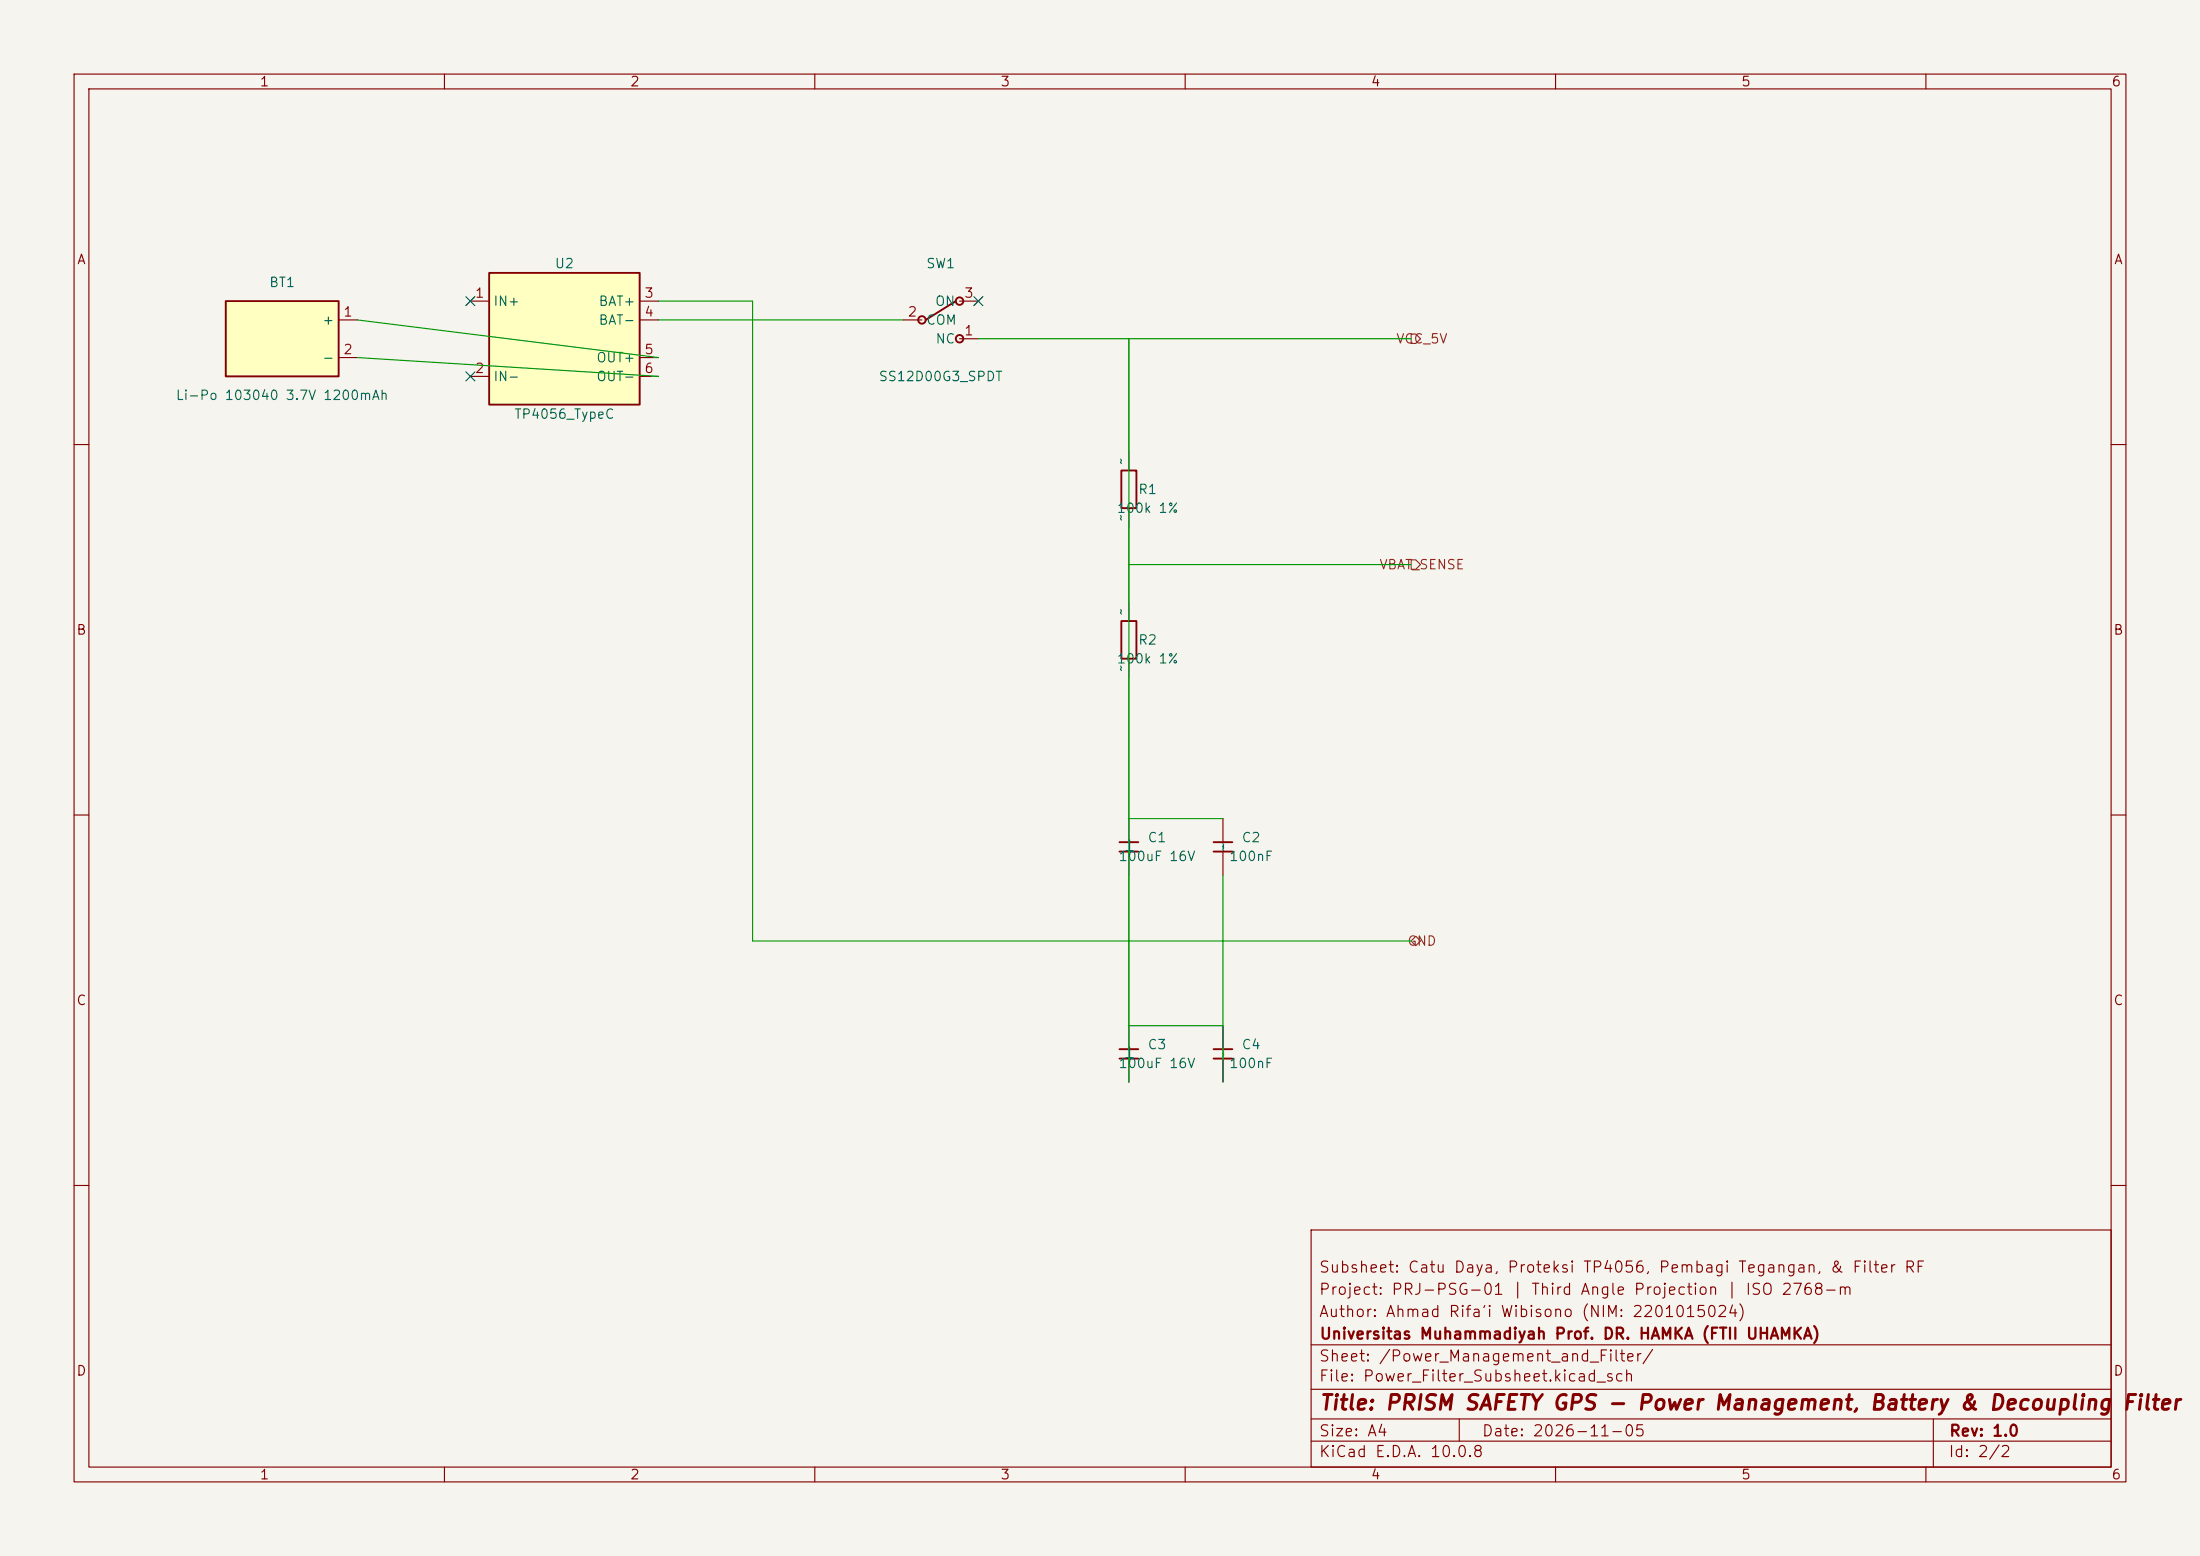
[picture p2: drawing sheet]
<svg xmlns="http://www.w3.org/2000/svg" width="297mm" height="210mm" viewBox="0 0 297 210" stroke-linecap="round" stroke-linejoin="round" font-family="sans-serif">
<path d="M0 0h297v210h-297z" fill="#f5f4ef" stroke="#f5f4ef" stroke-width=".14"/>
<g fill="none" stroke="#840000" stroke-width=".15">
<path d="M10 10h277v190h-277zM12 12h273v186h-273zM60 10v2M110 10v2M160 10v2M210 10v2M260 10v2M121.9 43.2h2.6M129.5 45.7h2.6M129.5 40.6h2.6M10 60h2M285 60h2"/>
<path d="M10 110h2M165.1 110.5v3.2M165.1 114.9v3.2M285 110h2M10 160h2M177 166h108v32h-108zM285 160h2M60 198v2M110 198v2M160 198v2M177 194.5h108M177 191.5h108"/>
<path d="M177 187.5h108M177 181.5h108M197 191.5v3M210 198v2M260 198v2M261 191.5v6.5"/>
</g>
<g fill="none" stroke="#840000" stroke-width=".25">
<path d="M129 40.6l-4 2.6M163.8 113.7h2.6M163.8 114.9h2.6"/>
<circle cx="124.5" cy="43.2" r=".51"/>
<circle cx="129.5" cy="45.7" r=".51"/>
<circle cx="129.5" cy="40.6" r=".51"/>
</g>
<path d="M30.5 40.6h15.2v10.2h-15.2z" fill="#ffffc2"/>
<path d="M30.5 40.6h15.2v10.2h-15.2zM151.1 141.6h2.6M151.1 142.9h2.6" fill="none" stroke="#840000" stroke-width=".25"/>
<path d="M45.7 43.2h2.6M45.7 48.3h2.6M152.4 138.4v3.2M152.4 142.9v3.2" fill="none" stroke="#840000" stroke-width=".15"/>
<path d="M66 36.8h20.4v17.8h-20.4z" fill="#ffffc2"/>
<path d="M66 36.8h20.4v17.8h-20.4zM151.4 63.5h2v5.1h-2zM151.4 83.8h2v5.1h-2zM151.1 113.7h2.6M151.1 114.9h2.6M163.8 141.6h2.6M163.8 142.9h2.6" fill="none" stroke="#840000" stroke-width=".25"/>
<g fill="none" stroke="#840000" stroke-width=".15">
<path d="M63.5 40.6h2.5M63.5 50.8h2.5M86.4 40.6h2.5M86.4 50.8h2.5M86.4 43.2h2.5M86.4 48.3h2.5M152.4 61v2.5M152.4 68.6v2.5M152.4 81.3v2.5M152.4 88.9v2.5M152.4 110.5v3.2M152.4 114.9v3.2"/>
<path d="M165.1 138.4v3.2M165.1 142.9v3.2"/>
</g>
<path d="M190.5 45.1h.6l.7 .6-.7 .7h-.6zM190.5 75.6h.6l.7 .6-.7 .6h-.6zM190.5 127l.6-.6 .7 .6-.7 .6z" fill="none" stroke="#725600" stroke-width=".15"/>
<path d="M48.3 43.2l40.6 5.1M48.3 48.3l40.6 2.5M88.9 40.6h12.7v86.4h88.9M88.9 43.2h33M132.1 45.7h58.4M152.4 45.7v100.4M152.4 76.2h38.1M152.4 110.5h12.7M165.1 118.1v28M152.4 138.4h12.7" fill="none" stroke="#009600" stroke-width=".15"/>
<path d="M62.9 50.2l1.2 1.2M62.9 40l1.2 1.2M64.1 50.2l-1.2 1.2M64.1 40l-1.2 1.2M131.5 40l1.2 1.2M132.7 40l-1.2 1.2" fill="none" stroke="#000084" stroke-width=".15"/>
<g font-size="2" fill="#840000">
<text x="178" y="190.8">Title: PRISM SAFETY GPS - Power Management, Battery &amp; Decoupling</text>
<text x="286.4" y="190.8">Filter</text>
</g>
<g font-size="1.5" fill="#840000">
<text x="178" y="172.1">Subsheet: Catu Daya, Proteksi TP4056, Pembagi Tegangan, &amp; Filter RF</text>
<text x="178" y="178.1">Author: Ahmad Rifa'i Wibisono (NIM: 2201015024)</text>
<text x="178" y="175.1">Project: PRJ-PSG-01 | Third Angle Projection | ISO 2768-m</text>
<text x="178" y="184.1">Sheet: /Power_Management_and_Filter/</text>
<text x="178" y="181.1">Universitas Muhammadiyah Prof. DR. HAMKA (FTII UHAMKA)</text>
<text x="178" y="186.8">File: Power_Filter_Subsheet.kicad_sch</text>
<text x="178" y="197">KiCad E.D.A. 10.0.8</text>
<text x="178" y="194.2">Size: A4</text>
<text x="200" y="194.2">Date: 2026-11-05</text>
<text x="263" y="197">Id: 2/2</text>
<text x="263" y="194.2">Rev: 1.0</text>
</g>
<g font-size="1.3" fill="#840000">
<text x="35" y="12">1</text>
<text x="85" y="12">2</text>
<text x="135" y="12">3</text>
<text x="185" y="12">4</text>
<text x="235" y="12">5</text>
<text x="285" y="12">6</text>
<text x="10.3" y="36">A</text>
<text x="285.3" y="36">A</text>
<text x="10.2" y="86">B</text>
<text x="285.2" y="86">B</text>
<text x="10.2" y="136">C</text>
<text x="285.2" y="136">C</text>
<text x="10.2" y="186">D</text>
<text x="285.2" y="186">D</text>
<text x="35" y="200">1</text>
<text x="85" y="200">2</text>
<text x="135" y="200">3</text>
<text x="185" y="200">4</text>
<text x="235" y="200">5</text>
<text x="285" y="200">6</text>
</g>
<g font-size="1.3" fill="#006464">
<text x="36.2" y="39.1">BT1</text>
<text x="66.5" y="41.6">IN+</text>
<text x="74.8" y="36.5">U2</text>
<text x="80.7" y="41.6">BAT+</text>
<text x="124.9" y="36.5">SW1</text>
<text x="126.1" y="41.6">ON</text>
<text x="43.4" y="44.1">+</text>
<text x="80.7" y="44.1">BAT-</text>
<text x="124.9" y="44.1">COM</text>
<text x="126.2" y="46.7">NC</text>
<text x="43.4" y="49.2">-</text>
<text x="66.5" y="51.8">IN-</text>
<text x="80.4" y="49.2">OUT+</text>
<text x="80.4" y="51.8">OUT-</text>
<text x="118.5" y="51.8">SS12D00G3_SPDT</text>
<text x="23.6" y="54.3">Li-Po 103040 3.7V 1200mAh</text>
<text x="69.3" y="56.8">TP4056_TypeC</text>
<text x="152.3" y="62.8" transform="rotate(-90 152.3 62.8)">~</text>
<text x="150.7" y="69.5">100k 1%</text>
<text x="152.3" y="70.4" transform="rotate(-90 152.3 70.4)">~</text>
<text x="153.6" y="67">R1</text>
<text x="152.3" y="83.1" transform="rotate(-90 152.3 83.1)">~</text>
<text x="150.7" y="89.9">100k 1%</text>
<text x="153.6" y="87.3">R2</text>
<text x="152.3" y="90.8" transform="rotate(-90 152.3 90.8)">~</text>
<text x="154.8" y="114">C1</text>
<text x="167.5" y="114">C2</text>
<text x="150.9" y="116.5">100uF 16V</text>
<text x="153.4" y="115.7" transform="rotate(-90 153.4 115.7)">+</text>
<text x="153.4" y="114.7" transform="rotate(-90 153.4 114.7)">-</text>
<text x="165.8" y="116.5">100nF</text>
<text x="166.1" y="115.1" transform="rotate(-90 166.1 115.1)">~</text>
<text x="153.4" y="143.7" transform="rotate(-90 153.4 143.7)">+</text>
<text x="153.4" y="142.6" transform="rotate(-90 153.4 142.6)">-</text>
<text x="154.8" y="141.9">C3</text>
<text x="166.1" y="143" transform="rotate(-90 166.1 143)">~</text>
<text x="167.5" y="141.9">C4</text>
<text x="150.9" y="144.5">100uF 16V</text>
<text x="165.8" y="144.5">100nF</text>
</g>
<g font-size="1.3" fill="#a90000">
<text x="64" y="40.5">1</text>
<text x="86.9" y="40.5">3</text>
<text x="130.1" y="40.5">3</text>
<text x="46.3" y="43">1</text>
<text x="86.9" y="43">4</text>
<text x="122.5" y="43">2</text>
<text x="130.1" y="45.6">1</text>
<text x="46.3" y="48.1">2</text>
<text x="64" y="50.7">2</text>
<text x="86.9" y="48.1">5</text>
<text x="86.9" y="50.7">6</text>
</g>
<g font-size="1.3" fill="#725600">
<text x="188.4" y="46.7">VCC_5V</text>
<text x="186.1" y="77.2">VBAT_SENSE</text>
<text x="189.9" y="128">GND</text>
</g>
</svg>
